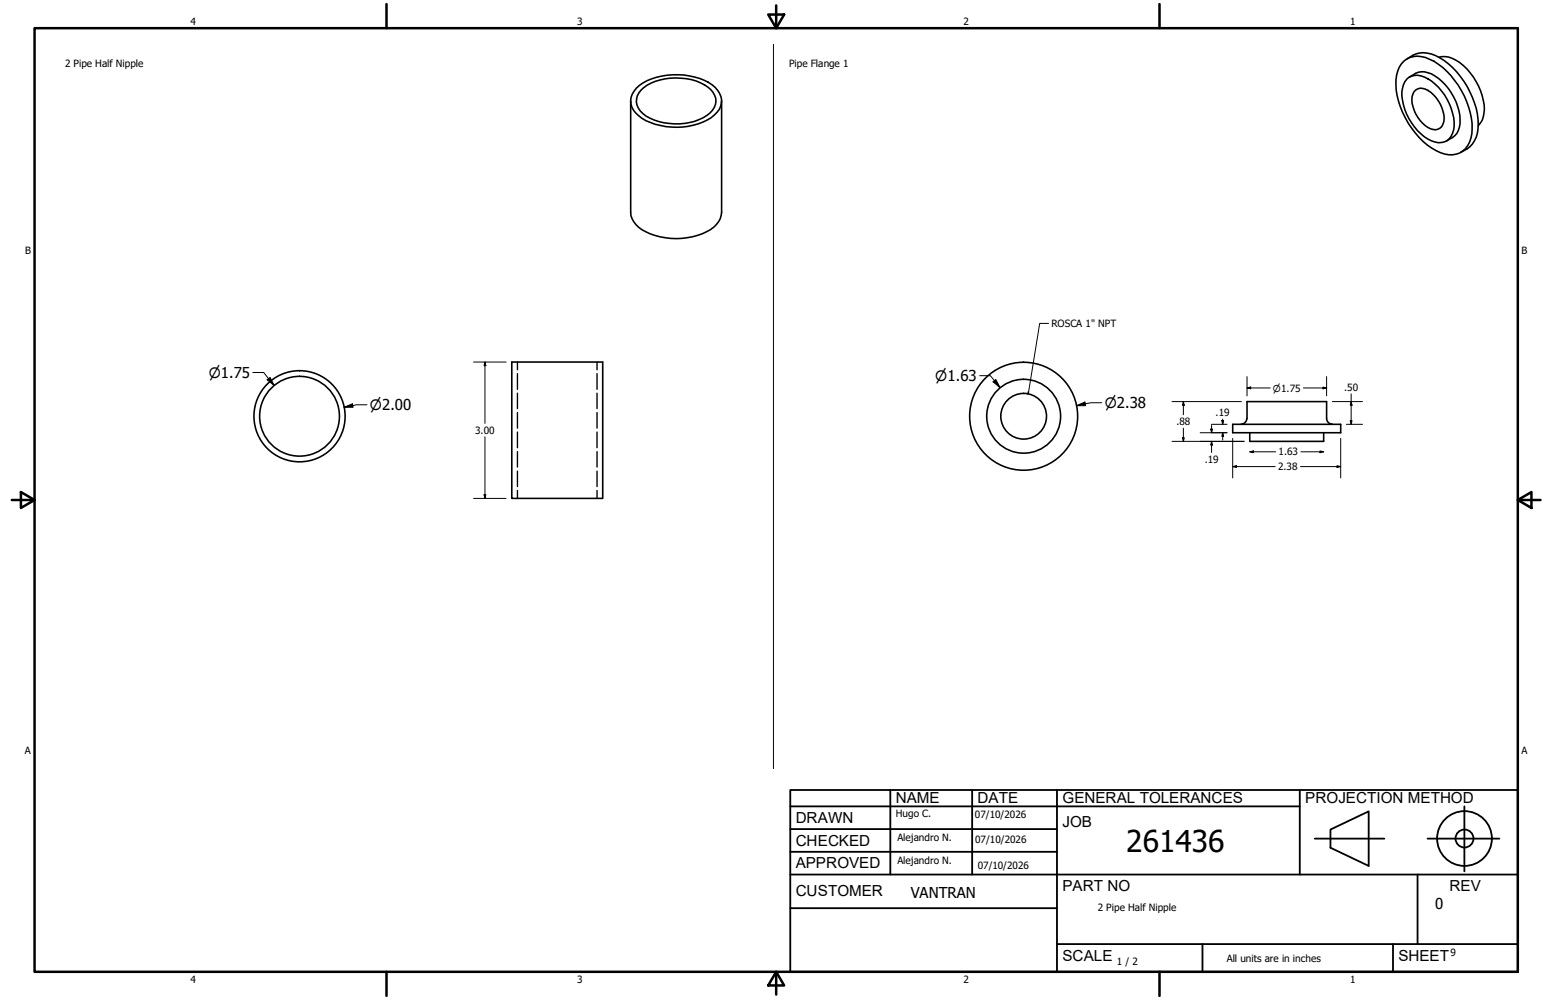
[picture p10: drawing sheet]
<svg xmlns="http://www.w3.org/2000/svg" width="432mm" height="279mm" viewBox="0 0 432 279" stroke-linecap="round" stroke-linejoin="round" font-family="sans-serif">
<!-- layer: Visible (ANSI) -->
<g fill="none" stroke="#000" stroke-width=".44">
<path d="M392.1 17.1a6.3 6.3 0 0 1 7.2-.5 21.9 21.9 0 0 1 10.9 13.4 13.3 13.3 0 0 1-.2 10.6 5.9 5.9 0 0 1-7.7 2.1 21.8 21.8 0 0 1-11.2-12.9 14.7 14.7 0 0 1-.3-11.1zM393 16.4a7.5 7.5 0 0 1 9.2-.2 23 23 0 0 1 10.6 19.8 7.4 7.4 0 0 1-4.7 6.5M401.8 16a8.3 8.3 0 0 1 7.9 3.2 16.7 16.7 0 0 1 4.8 12.5 5 5 0 0 1-1.6 3.4M176.1 28.2v31.1a6.4 6.4 0 0 0 4.3 5.5 19.2 19.2 0 0 0 18.9-1.3 5.9 5.9 0 0 0 2.2-4.2v-31.1M177.7 24.6a17.4 17.4 0 0 1 14.8-3.4 11.2 11.2 0 0 1 8.5 4.9 4.7 4.7 0 0 1-1.5 6 18.4 18.4 0 0 1-17.8 2.1 7.2 7.2 0 0 1-5.6-6.1 5.4 5.4 0 0 1 1.6-3.5zM179 25.2a13.9 13.9 0 0 1 11.1-3.4 12.2 12.2 0 0 1 9 4 4.4 4.4 0 0 1-1.7 6.5 16.6 16.6 0 0 1-17.8-.5 4.2 4.2 0 0 1-.6-6.6zM392.9 22.2a4.6 4.6 0 0 1 5.9-.2 15.6 15.6 0 0 1 7.2 14.3 4.1 4.1 0 0 1-6.1 3.1 15.7 15.7 0 0 1-8.4-13.7 6.2 6.2 0 0 1 1.4-3.5zM393.7 21.5a5.4 5.4 0 0 1 7-.3 15.9 15.9 0 0 1 7.1 13.3 5.2 5.2 0 0 1-3.8 4.9M395 25.6a2.7 2.7 0 0 1 3.8-.3 9.7 9.7 0 0 1 4.5 8.6 2.69 2.69 0 0 1-4.5 1.7 9.7 9.7 0 0 1-4.4-8.6zM142.9 101.2h25.4v38.1h-25.4zM344.3 118.6h30.2v2.3h-30.2zM348.2 116.9a1.56 1.56 0 0 1-1.5 1.6"/>
<path d="M348.3 117v-4.8h22.2v4.7a1.56 1.56 0 0 0 1.6 1.6M349.1 120.9v2.4h20.6v-2.4"/>
<circle cx="83.7" cy="116.3" r="11.1"/>
<circle cx="83.7" cy="116.3" r="12.7"/>
<circle cx="285.9" cy="116.3" r="15.1"/>
<circle cx="285.9" cy="116.3" r="10.3"/>
<circle cx="285.9" cy="116.3" r="6.4"/>
</g>
<!-- layer: Hidden (ANSI)-1 -->
<g fill="none" stroke="#000" stroke-width=".38">
<path d="M144.5 101.2v2.1M144.5 104.4v4.4M144.5 109.9v4.3M144.5 115.3v4.3M166.8 101.2v2.1M166.8 104.4v4.4M166.8 109.9v4.3M166.8 115.3v4.3M144.5 120.7v4.4M144.5 126.2v4.3M144.5 131.6v4.4M144.5 137v2.3"/>
<path d="M166.8 120.7v4.4M166.8 126.2v4.3M166.8 131.6v4.4M166.8 137v2.3"/>
</g>
<!-- layer: Borde (ANSI) -->
<g fill="none" stroke="#000" stroke-width=".7">
<path d="M9.7 7.9h414.2v263.6h-414.2zM107.9 1.1v6.8M214.6 4.1h4.4l-2.2 3.8zM216.8 1.5v6.4M323.8 1.1v6.8M3.3 139.7h6.4M5.8 137.5l3.9 2.2-3.9 2.2zM423.9 139.7l3.8-2.2v4.4zM423.9 139.7h6.4M107.9 271.5v6.8M216.8 271.5l2.2 3.8h-4.4zM216.8 271.5v6.4"/>
<path d="M323.8 271.5v6.8"/>
</g>
<!-- layer: Title (ANSI)-1 -->
<g fill="none" stroke="#000" stroke-width=".51">
<path d="M220.7 220.7h203.2v50.8h-203.2zM220.7 225.3h142.3M220.7 231.6h74.5M220.7 238h74.5M248.7 220.7v23.6M271.5 220.7v23.6M295.2 220.7v50.8M363 220.7v23.6M367.2 234.3h19.5M371.6 231.8l10.7-5.1v15.2l-10.7-5zM398.7 234.3h20.1M409 225.3v18.2"/>
<path d="M220.7 244.3h203.2M220.7 253.7h74.5M395.9 244.3v19.5M295.2 263.8h128.7M335.9 263.8v7.7M389.1 263.8v7.7"/>
<circle cx="409" cy="234.3" r="7.7"/>
<circle cx="409" cy="234.3" r="2.51"/>
</g>
<path d="M216 12.4v202.4" fill="none" stroke="#000" stroke-width=".28"/>
<!-- layer: Cota (ANSI) -->
<g fill="none" stroke="#000" stroke-width=".28">
<path d="M70.6 104.1h3.1l2.9 3.6M74.6 106.1l.8-.6 1.2 2.2zM96.1 113.8l2.3-1 .2 1zM102.5 113.1h-3l-3.4 .7M132.3 101.2h9.1M135.4 101.2l.3 1h-.5zM135.4 101.2v17.1M273.6 105h3l2.7 3.3M277.4 106.7l.7-.7 1.2 2.3zM300.7 113.3l2.3-1 .2 1zM307.7 112.5h-3l-4 .8M327.3 112.2h19.4"/>
<path d="M330.5 112.2l.3 1h-.5zM330.5 112.2v3.7M330.5 119.6v3.7M338.1 119.9h.5l-.2 1zM338.3 118.6h4.4M338.4 118.9v2M341.2 117.5h.6l-.3 1.1zM341.5 117.1v1.5M348.3 108.4l1-.3v.5zM348.3 108.4h6.5M348.3 105.2v5.4M364 108.4h6.5"/>
<path d="M369.5 108.1l1 .3-1 .2zM370.5 105.2v5.4M372.1 112.2h8.5M376 118.6h4.6M377.1 117.5h.5l-.2 1.1zM377.4 112.2l.2 1h-.5zM377.4 110v8.6M132.3 139.3h9.1M135.2 138.2h.5l-.3 1.1zM135.4 122v17.3M327.3 123.3h20.2M330.3 122.3h.5l-.3 1z"/>
<path d="M335.2 120.9h7.5M338.4 123.3l.2 1h-.5zM338.4 123.3v3.1M341.5 120.9l.3 1h-.6zM341.5 120.9v2M344.3 130.4l1-.3v.5zM344.3 130.4h11.9M344.3 122.5v11M349.1 126.2l1-.2v.5zM349.1 126.2h7.2M363.2 130.4h11.3M363.3 126.2h6.4"/>
<path d="M368.7 126l1 .2-1 .3zM373.4 130.1l1.1 .3-1.1 .2zM374.5 122.5v11"/>
</g>
<g fill="#000">
<path d="M74.6 106.1l.8-.6 1.2 2.2zM96.1 113.8l2.3-1 .2 1zM135.4 101.2l.3 1h-.5zM277.4 106.7l.7-.7 1.2 2.3zM300.7 113.3l2.3-1 .2 1zM330.5 112.2l.3 1h-.5zM338.1 119.9h.5l-.2 1zM341.2 117.5h.6l-.3 1.1zM348.3 108.4l1-.3v.5zM369.5 108.1l1 .3-1 .2zM377.1 117.5h.5l-.2 1.1zM377.4 112.2l.2 1h-.5z"/>
<path d="M135.2 138.2h.5l-.3 1.1zM330.3 122.3h.5l-.3 1zM338.4 123.3l.2 1h-.5zM341.5 120.9l.3 1h-.6zM344.3 130.4l1-.3v.5zM349.1 126.2l1-.2v.5zM368.7 126l1 .2-1 .3zM373.4 130.1l1.1 .3-1.1 .2z"/>
</g>
<path d="M292.9 90.4h-2.5l-3.3 19.7M287.1 109.5l.2 .1-.2 .5z" fill="none" stroke="#000" stroke-width=".28"/>
<path d="M287.1 109.5l.2 .1-.2 .5z" fill="#000"/>
<text font-size="8.4" x="314.6" y="238.1">261436</text>
<g font-size="4.3">
<text x="250.2" y="224.2">NAME</text>
<text x="273" y="224.2">DATE</text>
<text x="296.7" y="224.3">GENERAL TOLERANCES</text>
<text x="364.6" y="224.3">PROJECTION METHOD</text>
<text x="222.2" y="229.9">DRAWN</text>
<text x="296.7" y="230.9">JOB</text>
<text x="222.2" y="236.3">CHECKED</text>
<text x="222.2" y="242.6">APPROVED</text>
<text x="222.2" y="250.3">CUSTOMER</text>
<text x="296.7" y="249">PART NO</text>
<text x="404.8" y="248.9">REV</text>
<text x="296.7" y="268.4">SCALE</text>
<text x="390.6" y="268.4">SHEET</text>
</g>
<g font-size="4.2">
<text x="254.4" y="250.8">VANTRAN</text>
<text x="400.9" y="254">0</text>
</g>
<g font-size="3.9">
<text x="58.3" y="105.5">⌀1.75</text>
<text x="261.2" y="106.4">⌀1.63</text>
<text x="308.5" y="114">⌀2.38</text>
<text x="103.3" y="114.6">⌀2.00</text>
</g>
<g font-size="2.8">
<text x="53.2" y="6.9">4</text>
<text x="161.2" y="6.9">3</text>
<text x="269.1" y="6.9">2</text>
<text x="377.1" y="6.9">1</text>
<text x="18.2" y="18.7">2 Pipe Half Nipple</text>
<text x="220.4" y="18.7">Pipe Flange 1</text>
<text x="7" y="70.9">B</text>
<text x="424.9" y="70.9">B</text>
<text x="293.7" y="91.4">ROSCA 1&quot; NPT</text>
<text x="375.4" y="109.2">.50</text>
<text x="328.6" y="118.7">.88</text>
<text x="339.5" y="116.3">.19</text>
<text x="132.7" y="121.2">3.00</text>
<text x="336.5" y="129.3">.19</text>
<text x="357" y="131.4">2.38</text>
<text x="357.1" y="127.3">1.63</text>
<text x="6.9" y="210.6">A</text>
<text x="424.9" y="210.6">A</text>
<text x="250.2" y="228.3">Hugo C.</text>
<text x="272.3" y="228.4">07/10/2026</text>
<text x="250.6" y="234.9">Alejandro N.</text>
<text x="272.4" y="235.6">07/10/2026</text>
<text x="250.6" y="241.5">Alejandro N.</text>
<text x="273.1" y="242.8">07/10/2026</text>
<text x="306.6" y="254.5">2 Pipe Half Nipple</text>
<text x="312" y="269.7">1 / 2</text>
<text x="342.6" y="268.7">All units are in inches</text>
<text x="405.1" y="267.1">9</text>
<text x="53.2" y="274.6">4</text>
<text x="161.2" y="274.6">3</text>
<text x="269.1" y="274.6">2</text>
<text x="377.1" y="274.6">1</text>
</g>
<text font-size="2.6" x="355.5" y="109.4">⌀1.75</text>
</svg>
